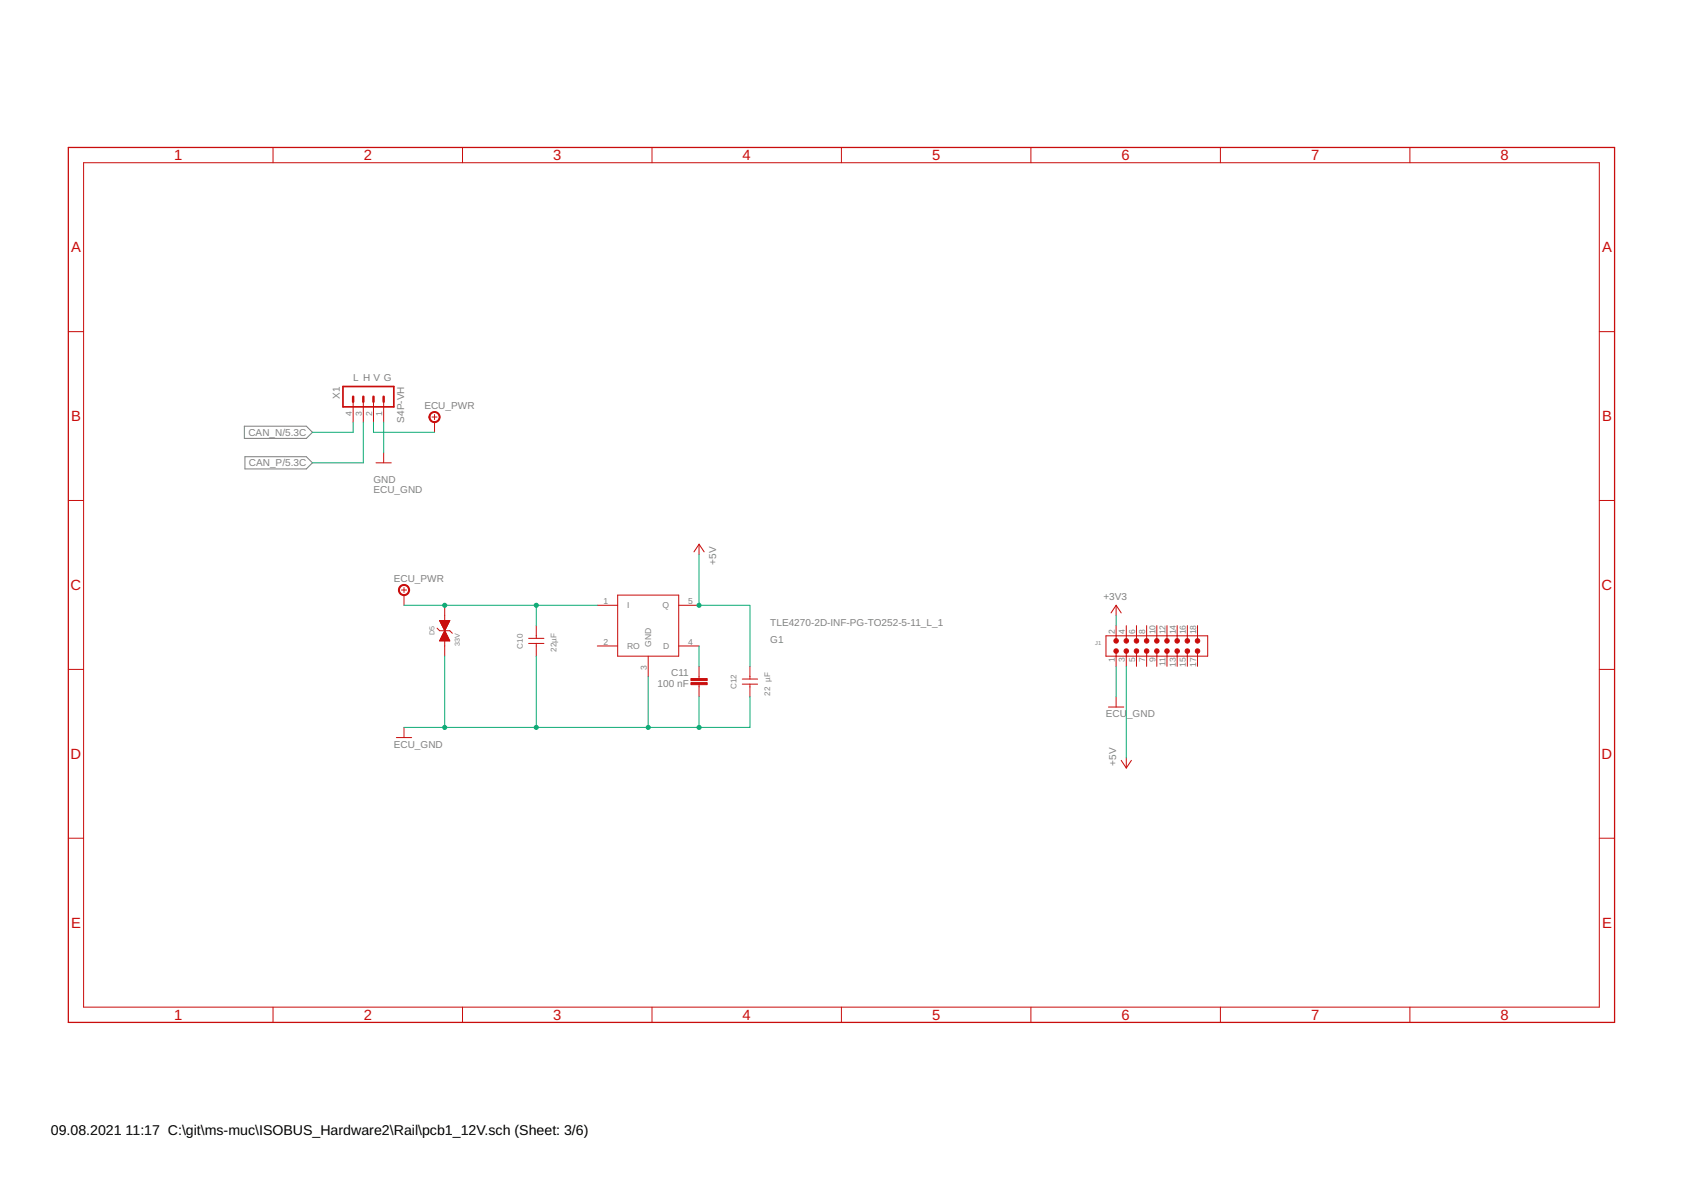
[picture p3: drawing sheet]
<svg xmlns="http://www.w3.org/2000/svg" width="420mm" height="297mm" viewBox="0 0 420 297" stroke-linecap="round" stroke-linejoin="round" font-family="sans-serif">
<path d="M61 106.4h15.5l1.5 1.5-1.5 1.5h-15.5zM61.2 114h15.3l1.5 1.5-1.5 1.6h-15.3z" fill="none" stroke="#808080" stroke-width=".25"/>
<path d="M17.1 36.8h386v218.4h-386z" fill="none" stroke="#c90d0c" stroke-width=".32"/>
<g fill="none" stroke="#c90d0c" stroke-width=".25">
<path d="M68.2 36.8v3.8M115.5 36.8v3.8M162.8 36.8v3.8M210.1 36.8v3.8M257.4 36.8v3.8M304.7 36.8v3.8M352 36.8v3.8M20.9 40.6h378.4v210.8h-378.4zM17.1 82.8h3.8M399.3 82.8h3.8M88.2 100.3v5.1M90.7 100.3v5.1"/>
<path d="M93.2 100.3v5.1M93.9 115.5h3.8M95.8 100.3v5.1M95.8 113v2.5M107.8 104.1h1.3M108.5 103.5v1.2M108.5 105.4v2.5M17.1 124.9h3.8M174.5 135.8l-1.3 2M174.5 135.8l1.3 2M174.5 135.8v2.6M399.3 124.9h3.8"/>
<path d="M100.2 147.3h1.3M100.9 146.6v1.3M100.9 148.5v2.6M109.1 156.8l.6 .6h2.6l.6 .7M109.7 154.9h2.6l-2.6 5.1h2.6zM109.8 155h2.4M109.8 159.9h2.4M109.9 159.7h2.3M109.9 155.1h2.3M109.9 155.2h2.2M109.9 159.7h2.2M109.9 155.3h2.2"/>
<path d="M110 159.6h2.1M110 155.4h2.1M110 159.5h2M110 159.4h2M110 155.5h2M110.1 155.6h1.9M110.1 159.3h1.9M110.1 155.7h1.8M110.2 159.2h1.7M110.2 155.7h1.7M110.2 159.1h1.6M110.2 159h1.6"/>
<path d="M110.2 155.9h1.6M110.3 155.9h1.5M110.3 158.9h1.5M110.3 156h1.4M110.3 158.8h1.4M110.4 156.1h1.3M110.4 158.7h1.3M110.4 158.6h1.2M110.4 156.2h1.2M110.5 156.3h1.1M110.5 158.5h1.1M110.5 156.4h1"/>
<path d="M110.5 158.4h1M110.6 156.5h.9M110.6 158.3h.9M110.6 158.2h.8M110.6 156.6h.8M110.7 156.7h.7M110.7 158.1h.7M110.7 156.8h.6M110.7 158h.6M110.7 156.9h.6M110.8 157.9h.5M110.8 157.8h.4"/>
<path d="M110.8 157h.4M110.8 157.1h.4M110.9 157.8h.3M110.9 157.2h.2M110.9 157.6h.2M110.9 157.3h.2M111 157.6h.1M111 157.4h.1M111 151.1v3.8M111 160v3.8M132 159.3h3.8M133.9 156.2v3.1"/>
<path d="M149.1 151.1h5.1M154.2 148.5h15.2v15.3h-15.2zM169.4 151.1h5.1M276.1 158.7h25.4v5.1h-25.4zM278.6 151.1v2.5M278.6 156.2v3.8M278.6 151.1l1.3 1.9M278.6 151.1l-1.2 1.9M281.2 156.2v3.8M283.7 156.2v3.8M286.3 156.2v3.8M288.8 156.2v3.8"/>
<path d="M291.3 156.2v3.8M293.9 156.2v3.8M296.4 156.2v3.8M299 156.2v3.8M17.1 167.1h3.8M132 160.6h3.8M133.9 160.6v3.2M149.1 161.2h5.1M161.8 163.8v5.1M169.4 161.2h5.1M174.5 166.3v3.1M174.5 170.9v3"/>
<path d="M185.3 169.5h3.8M185.3 170.8h3.8M187.2 166.3v3.2M187.2 170.8v3.1M276.7 176.5h3.8M278.6 162.5v3.8M278.6 173.9v2.6M281.2 162.5v3.8M283.7 162.5v3.8M286.3 162.5v3.8M288.8 162.5v3.8M291.3 162.5v3.8"/>
<path d="M293.9 162.5v3.8M296.4 162.5v3.8M299 162.5v3.8M399.3 167.1h3.8M99 184.1h3.8M100.9 181.6v2.5M279.9 189.8l1.3 1.9M281.2 189.2v2.5M282.4 189.8l-1.2 1.9M17.1 209.2h3.8M399.3 209.2h3.8M68.2 251.4v3.8"/>
<path d="M115.5 251.4v3.8M162.8 251.4v3.8M210.1 251.4v3.8M257.4 251.4v3.8M304.7 251.4v3.8M352 251.4v3.8"/>
</g>
<path d="M85.6 96.5h12.7v5.1h-12.7z" fill="none" stroke="#c90d0c" stroke-width=".42"/>
<path d="M88.2 99v1.3M90.7 99v1.3M93.2 99v1.3M95.8 99v1.3" fill="none" stroke="#c90d0c" stroke-width=".61"/>
<g fill="#c90d0c" stroke="#c90d0c" stroke-width=".25">
<path d="M172.5 170.4h4.1v.5h-4.1z"/>
<path d="M172.5 169.4h4.1v.5h-4.1z"/>
</g>
<g fill="#c90d0c" stroke="#c90d0c" stroke-width=".25">
<path d="M99.8 146.3a1.39 1.39 0 0 1 2.2 .3 1.39 1.39 0 0 1-.8 2 1.39 1.39 0 0 1-1.7-1.3h.2a1.15 1.15 0 0 1 1.6-1.1 1.15 1.15 0 0 1 .3 1.9 1.15 1.15 0 0 1-1.8-.5l-.1-.3h-.2z" fill-rule="evenodd"/>
<path d="M107.5 103.1a1.4 1.4 0 0 1 2.2 .3 1.4 1.4 0 0 1-.9 2 1.4 1.4 0 0 1-1.7-1.3h.2a1.15 1.15 0 0 1 1.7-1.1 1.15 1.15 0 0 1 .2 2 1.15 1.15 0 0 1-1.8-.6l-.1-.3h-.2z" fill-rule="evenodd"/>
<circle cx="278.6" cy="162.5" r=".58"/>
<circle cx="278.6" cy="160" r=".58"/>
<circle cx="281.2" cy="162.5" r=".58"/>
<circle cx="281.2" cy="160" r=".58"/>
<circle cx="283.7" cy="162.5" r=".58"/>
<circle cx="283.7" cy="160" r=".58"/>
<circle cx="286.3" cy="162.5" r=".57"/>
<circle cx="286.3" cy="160" r=".57"/>
<circle cx="288.8" cy="162.5" r=".57"/>
<circle cx="288.8" cy="160" r=".57"/>
<circle cx="291.3" cy="162.5" r=".57"/>
<circle cx="291.3" cy="160" r=".57"/>
<circle cx="293.9" cy="162.5" r=".57"/>
<circle cx="293.9" cy="160" r=".57"/>
<circle cx="296.4" cy="162.5" r=".57"/>
<circle cx="296.4" cy="160" r=".57"/>
<circle cx="299" cy="162.5" r=".57"/>
<circle cx="299" cy="160" r=".57"/>
</g>
<g fill="none" stroke="#0dab76" stroke-width=".25">
<path d="M88.2 105.4v2.5h-10.2M90.7 105.4v10.1h-12.7M93.2 105.4v2.5h15.3M95.8 105.4v7.6M174.5 138.4v12.7h12.7v15.2M100.9 151.1h48.2M133.9 151.1v5.1M278.6 153.6v2.6M111 163.8v17.8M133.9 163.8v17.8M161.8 168.9v12.7M174.5 161.2v5.1"/>
<path d="M174.5 173.9v7.7M187.2 173.9v7.7h-86.3M278.6 166.3v7.6M281.2 166.3v22.9"/>
</g>
<g fill="#0dab76" stroke="#0dab76" stroke-width=".25">
<circle cx="174.5" cy="151.1" r=".51"/>
<circle cx="133.9" cy="151.1" r=".51"/>
<circle cx="111" cy="151.1" r=".51"/>
<circle cx="174.5" cy="181.6" r=".51"/>
<circle cx="161.8" cy="181.6" r=".51"/>
<circle cx="111" cy="181.6" r=".51"/>
<circle cx="133.9" cy="181.6" r=".51"/>
</g>
<g font-size="3.7" fill="#c90d0c">
<text x="43.5" y="40">1</text>
<text x="90.8" y="40">2</text>
<text x="138.1" y="40">3</text>
<text x="185.4" y="40">4</text>
<text x="232.7" y="40">5</text>
<text x="280" y="40">6</text>
<text x="327.3" y="40">7</text>
<text x="374.6" y="40">8</text>
<text x="17.7" y="63">A</text>
<text x="400" y="63">A</text>
<text x="17.7" y="105.1">B</text>
<text x="400" y="105.1">B</text>
<text x="17.6" y="147.3">C</text>
<text x="399.8" y="147.3">C</text>
<text x="17.6" y="189.5">D</text>
<text x="399.8" y="189.5">D</text>
<text x="17.7" y="231.6">E</text>
<text x="400" y="231.6">E</text>
<text x="43.5" y="254.6">1</text>
<text x="90.8" y="254.6">2</text>
<text x="138.1" y="254.6">3</text>
<text x="185.4" y="254.6">4</text>
<text x="232.7" y="254.6">5</text>
<text x="280" y="254.6">6</text>
<text x="327.3" y="254.6">7</text>
<text x="374.6" y="254.6">8</text>
</g>
<g font-size="3.5">
<text x="12.7" y="283.3">09.08.2021</text>
<text x="31.4" y="283.3">11:17 C:\git\ms-muc\ISOBUS_Hardware2\Rail\pcb1_12V.sch (Sheet: 3/6)</text>
</g>
<g font-size="2.5" fill="#808080">
<text x="88.2" y="95.2">L H V G</text>
<text x="84.9" y="99.6" transform="rotate(-90 84.9 99.6)">X1</text>
<text x="100.9" y="105.5" transform="rotate(-90 100.9 105.5)">S4P-VH</text>
<text x="105.9" y="102.2">ECU_PWR</text>
<text x="62" y="108.8">CAN_N/5.3C</text>
<text x="62.2" y="116.4">CAN_P/5.3C</text>
<text x="93.2" y="120.6">GND</text>
<text x="93.2" y="123.2">ECU_GND</text>
<text x="178.8" y="140.9" transform="rotate(-90 178.8 140.9)">+5V</text>
<text x="98.3" y="145.4">ECU_PWR</text>
<text x="275.5" y="149.8">+3V3</text>
<text x="192.3" y="156.2">TLE4270-2D-INF-PG-TO252-5-11_L_1</text>
<text x="192.3" y="160.6">G1</text>
<text x="164.2" y="171.4">100 nF</text>
<text x="167.6" y="168.9">C11</text>
<text x="276.1" y="179">ECU</text>
<text x="281.4" y="179">_GND</text>
<text x="98.3" y="186.6">ECU_GND</text>
<text x="278.6" y="191.2" transform="rotate(-90 278.6 191.2)">+5V</text>
</g>
<g font-size="2.1" fill="#808080">
<text x="87.8" y="103.8" transform="rotate(-90 87.8 103.8)">4</text>
<text x="90.3" y="103.8" transform="rotate(-90 90.3 103.8)">3</text>
<text x="92.9" y="103.8" transform="rotate(-90 92.9 103.8)">2</text>
<text x="95.4" y="103.8" transform="rotate(-90 95.4 103.8)">1</text>
<text x="150.7" y="150.7">1</text>
<text x="156.5" y="151.8">I</text>
<text x="165.4" y="151.8">Q</text>
<text x="171.8" y="150.7">5</text>
<text x="150.7" y="160.9">2</text>
<text x="162.6" y="161.4" transform="rotate(-90 162.6 161.4)">GND</text>
<text x="171.8" y="160.9">4</text>
<text x="278.3" y="158.3" transform="rotate(-90 278.3 158.3)">2</text>
<text x="280.8" y="158.3" transform="rotate(-90 280.8 158.3)">4</text>
<text x="283.4" y="158.3" transform="rotate(-90 283.4 158.3)">6</text>
<text x="285.9" y="158.3" transform="rotate(-90 285.9 158.3)">8</text>
<text x="288.4" y="158.3" transform="rotate(-90 288.4 158.3)">10</text>
<text x="291" y="158.3" transform="rotate(-90 291 158.3)">12</text>
<text x="293.5" y="158.3" transform="rotate(-90 293.5 158.3)">14</text>
<text x="296.1" y="158.3" transform="rotate(-90 296.1 158.3)">16</text>
<text x="298.6" y="158.3" transform="rotate(-90 298.6 158.3)">18</text>
<text x="156.5" y="162">RO</text>
<text x="161.5" y="167.3" transform="rotate(-90 161.5 167.3)">3</text>
<text x="165.6" y="162">D</text>
<text x="278.3" y="165.3" transform="rotate(-90 278.3 165.3)">1</text>
<text x="280.8" y="165.3" transform="rotate(-90 280.8 165.3)">3</text>
<text x="283.4" y="165.3" transform="rotate(-90 283.4 165.3)">5</text>
<text x="285.9" y="165.3" transform="rotate(-90 285.9 165.3)">7</text>
<text x="288.4" y="165.3" transform="rotate(-90 288.4 165.3)">9</text>
<text x="291" y="166.4" transform="rotate(-90 291 166.4)">11</text>
<text x="293.5" y="166.5" transform="rotate(-90 293.5 166.5)">13</text>
<text x="296.1" y="166.5" transform="rotate(-90 296.1 166.5)">15</text>
<text x="298.6" y="166.5" transform="rotate(-90 298.6 166.5)">17</text>
</g>
<g font-size="2" fill="#808080">
<text x="130.5" y="161.9" transform="rotate(-90 130.5 161.9)">C10</text>
<text x="139" y="162.6" transform="rotate(-90 139 162.6)">22µF</text>
<text x="183.8" y="172.1" transform="rotate(-90 183.8 172.1)">C12</text>
<text x="192.3" y="173.6" transform="rotate(-90 192.3 173.6)">22 µF</text>
</g>
<g font-size="1.8" fill="#808080">
<text x="108.5" y="158.6" transform="rotate(-90 108.5 158.6)">D5</text>
<text x="114.8" y="161.2" transform="rotate(-90 114.8 161.2)">33V</text>
</g>
<text font-size="1.4" fill="#808080" x="273.4" y="160.9">J1</text>
</svg>
